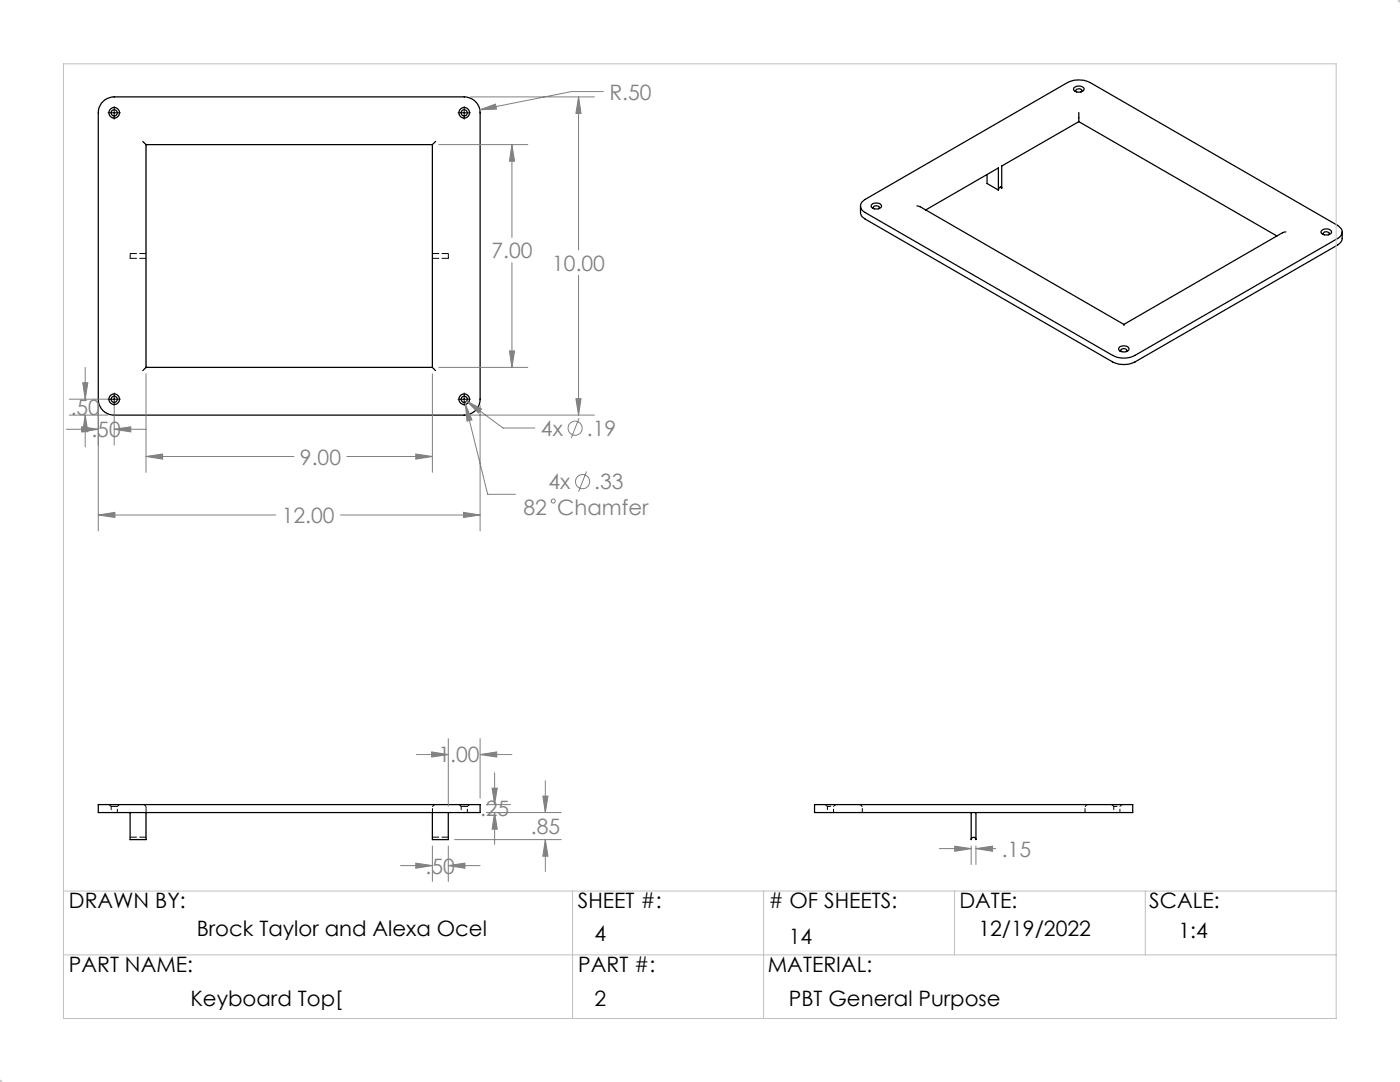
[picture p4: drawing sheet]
<svg xmlns="http://www.w3.org/2000/svg" width="279mm" height="216mm" viewBox="0 0 279 216" stroke-linecap="round" stroke-linejoin="round" font-family="sans-serif">
<g fill="none" stroke="#000" stroke-width=".25">
<path d="M214.4 17.5a1.29 1.29 0 0 1 2 .3 1.23 1.23 0 0 1-2.2 0zM214.9 18.3l-.2-.1a.61 .61 0 0 1 .5-.5 .61 .61 0 0 1 .7 .2v.3l-.2 .1M20.5 20.3a3.2 3.2 0 0 1 2.3-1h69.8a3.2 3.2 0 0 1 3.2 3.2v57.2a3.1 3.1 0 0 1-3.2 3.1h-69.8a3.1 3.1 0 0 1-3.2-3.1v-57.2a2.95 2.95 0 0 1 .9-2.2zM28.5 28.2l.6 .7M29.1 28.9v44.4M29.1 28.9h57.2M86.3 28.9v44.4M86.9 28.2l-.6 .7M197 34.8v1.8l2.2 1.3M199.2 37.9v-4.4l-14.5 8.4M199.6 37.4l.3 .1M199.9 37.5l-.2-.2-.3 .3-.2 .3"/>
<path d="M215.3 22.4v1.9M215.3 24.3l39.5 22.8M215.3 24.3l-15.4 8.8v4.4M171.7 41.1a2.55 2.55 0 0 0 .3 2.2l50 28.9a5 5 0 0 0 4.5 0l40.8-23.6a1.26 1.26 0 0 0 .6-1v-1.3M172 40.3l.6-.5 40.4-23.3a5.1 5.1 0 0 1 4.6 0l49.3 28.5a1.39 1.39 0 0 1 1 1.3 1.39 1.39 0 0 1-1 1.3l-40.4 23.3a5 5 0 0 1-4.5 0l-49.4-28.5a1.34 1.34 0 0 1-.6-2.1zM174 40.8a1.29 1.29 0 0 1 1.9 .3 1.2 1.2 0 0 1-2.1 0zM174.4 41.7l-.1-.1a.56 .56 0 0 1 .4-.6 .56 .56 0 0 1 .6 .2l.2 .2-.2 .3M183 41.1l.6 .1 40.7 23.5M256.6 46.3l-.6 .1-31.7 18.3M263.8 46a1.26 1.26 0 0 1 1.9 .3 1.23 1.23 0 0 1-2.1 0zM264.3 46.8l-.2-.1a.56 .56 0 0 1 .4-.5 .56 .56 0 0 1 .6 .2l.2 .2-.2 .2M29.1 73.3l-.6 .6"/>
<path d="M29.1 73.3h57.2M86.3 73.3l.6 .6M223.4 69.3a1.29 1.29 0 0 1 1.9 .3 1.17 1.17 0 0 1-2.1 0zM223.8 70.2l-.1-.1a.59 .59 0 0 1 .5-.6 .59 .59 0 0 1 .6 .3l-.1 .4M224.3 64.7v.2M19.6 160.5h76.2v1.6h-76.2zM26 162.1v5.4h3.1v-5.4M86.3 162.1v5.4h3.2v-5.4M162.6 160.5h63.5v1.6h-63.5zM193.8 162.1v5.4a.48 .48 0 0 1 .5-.4 .48 .48 0 0 1 .5 .4v-5.4"/>
<circle cx="22.8" cy="22.5" r="1.06"/>
<circle cx="22.8" cy="22.5" r=".62"/>
<circle cx="92.6" cy="22.5" r=".62"/>
<circle cx="92.6" cy="22.5" r="1.06"/>
<circle cx="22.8" cy="79.7" r=".62"/>
<circle cx="22.8" cy="79.7" r="1.06"/>
<circle cx="92.6" cy="79.7" r="1.06"/>
<circle cx="92.6" cy="79.7" r=".62"/>
</g>
<g fill="none" stroke="#000" stroke-width=".2" stroke-dasharray="1.3 .6">
<path d="M26 50.6h3.2M29.2 51.5h-3.2M86.3 51.5h3.2M89.5 50.6h-3.2M21.8 160.5l.4 .4M22.2 160.9h.6M22.8 160.9h.6M23.4 160.9l.5-.4M29.2 167h-3.2M89.5 167h-3.2M91.6 160.5l.4 .4M92 160.9h.7"/>
<path d="M92.7 160.9h.6M93.3 160.9l.4-.4M164.7 160.5l.4 .4M166.4 160.9l.4-.4M221.8 160.5l.5 .4M223.5 160.9l.4-.4"/>
</g>
<path d="M26 51.5v-.9M89.5 51.5v-.9M29.2 161.2a.63 .63 0 0 0-.7-.7M29.2 162.1v-.9M86.3 162.1v-.9M86.9 160.5a.63 .63 0 0 0-.6 .7M171.5 160.5a.63 .63 0 0 1 .6 .7M172.1 162.1v-.9M216.5 162.1v-.9M217.2 160.5a.63 .63 0 0 0-.7 .7" fill="none" stroke="#000" stroke-width=".2" stroke-dasharray="1.3 .6" stroke-dashoffset=".5"/>
<path d="M22.2 160.9v1.2M23.4 162.1v-1.2M92 160.9v1.2M93.3 162.1v-1.2M165.1 160.9h1.3M165.1 160.9v1.2M166.4 162.1v-1.2M222.3 160.9h1.2M222.3 160.9v1.2M223.5 162.1v-1.2" fill="none" stroke="#000" stroke-width=".2" stroke-dasharray="1.3 .6" stroke-dashoffset=".6"/>
<g fill="none" stroke="#808080" stroke-width=".2">
<path d="M93.9 19.3h24.7M115.5 19.3l.5 3.3h-1.1zM115.5 19.3v30.6M120.4 18.3h-6.3l-18.4 3.6M87.6 28.9h17.7M95.7 21.9l3.2-1.1 .2 1zM102.2 28.9l.5 3.3h-1zM102.2 28.9v18.5M102.2 52.4v20.9M115.5 54.9v27.9M13.8 79.7h7.7M16.5 76.4h1l-.5 3.3z"/>
<path d="M17 73.3v6.4M29.1 74.6v19.7M86.3 74.6v19.7M87.6 73.3h17.7M101.7 70h1l-.5 3.3zM114.9 79.6h1.1l-.5 3.2zM13.3 85.7h6.3M13.8 82.8h7.7M16.3 85.2l3.3 .5-3.3 .5zM17 82.8l.5 3.3h-1zM17 82.8v6.4M19.6 80.9v25"/>
<path d="M22.8 85.7l3.3-.5v1zM22.8 80.9v7.9M22.8 85.7h6.3M29.1 91.1l3.4-.5v1zM29.1 91.1h29.6M69.2 91.1h17.1M83 90.6l3.3 .5-3.3 .5zM92.9 80.7l1.3 3.1-1 .2zM92.9 80.7l4.4 17.9h5.6M93.1 80l3 1.6-.6 .8zM93.1 80l7.3 5.4h6.4M93.9 82.8h24.7"/>
<path d="M95.8 80.9v25M115.6 83.4l-1.6 4.1M117.1 94.1l-1.6 4M19.6 102.8l3.3-.6v1.1zM19.6 102.8h35.4M67.9 102.8h27.9M92.5 102.2l3.3 .6-3.3 .5zM83.1 150.6h6.4M86.1 150l3.4 .6-3.4 .5zM89.5 147.4v13.5M95.8 150.6l3.3-.6v1.1zM95.8 147.4v11.9"/>
<path d="M95.8 150.6h6.4M98.2 157.3h1l-.5 3.2zM98.7 154.2v6.3M108.3 158.9h1.1l-.6 3.2zM108.8 155.8v6.3M79.9 172.7h6.4M83 172.2l3.3 .5-3.3 .5zM86.3 168.8v7.1M89.5 172.7l3.3-.5v1zM89.5 168.8v7.1M89.5 172.7h6.3M90.7 167.5h21.3"/>
<path d="M97.1 162.1h14.9M97.1 160.5h4.8M98.7 162.1l.5 3.4h-1zM98.7 162.1v6.4M108.8 167.5l.6 3.4h-1.1zM108.8 167.5v6.4M187.5 169.3h6.3M190.5 168.8l3.3 .5-3.3 .6zM193.8 168.8v3.7M194.8 169.3l3.3-.5v1.1zM194.8 168.8v3.7M194.8 169.3h3.9"/>
<circle cx="110.4" cy="100" r=".39"/>
<circle cx="114.8" cy="85.5" r="1.41"/>
<circle cx="116.3" cy="96.1" r="1.41"/>
</g>
<g fill="none" stroke="#c0c0c0" stroke-width=".2">
<path d="M279.3 0l.1 .1M279.4 -.1v.6M279.4 0l-.4 .4M12.7 12.7h254v190.5h-254zM278.9 0h.5M12.7 177.8h254M114.3 177.8v25.4M152.4 177.8v25.4M190.5 177.8v12.7M228.6 177.8v12.7M12.7 190.5h254M-.1 215.9h.6"/>
<path d="M0 215.8l.1 .1M0 215.4v.5M.4 215.5l-.4 .4"/>
</g>
<path d="M21.6 22.5h2.4M22.8 21.3v2.5M91.4 22.5h2.5M92.6 21.3v2.5M21.6 79.7h2.4M22.8 78.4v2.5M91.4 79.7h2.5M92.6 78.4v2.5" fill="none" stroke="#000" stroke-width=".2"/>
<path d="M98.7 162.1l.5 3.4h-1zM98.2 157.3h1l-.5 3.2zM108.8 167.5l.6 3.4h-1.1zM108.3 158.9h1.1l-.6 3.2zM83 172.2l3.3 .5-3.3 .5zM89.5 172.7l3.3-.5v1zM86.1 150l3.4 .6-3.4 .5zM95.8 150.6l3.3-.6v1.1zM190.5 168.8l3.3 .5-3.3 .6zM194.8 169.3l3.3-.5v1.1zM92.9 80.7l.3 3.3 1-.2zM93.1 80l2.4 2.4 .6-.8zM101.7 70h1l-.5 3.3zM102.2 28.9l.5 3.3h-1zM29.1 91.1l3.4-.5v1zM83 90.6l3.3 .5-3.3 .5zM16.5 76.4h1l-.5 3.3zM17 82.8l.5 3.3h-1zM22.8 85.7l3.3-.5v1zM16.3 85.2l3.3 .5-3.3 .5zM114.9 79.6h1.1l-.5 3.2zM115.5 19.3l.5 3.3h-1.1zM92.5 102.2l3.3 .6-3.3 .5zM19.6 102.8l3.3-.6v1.1zM95.7 21.9l3.4-.1-.2-1z" fill="#808080"/>
<g font-size="4.2" fill="#808080">
<text x="121.6" y="19.9">R.50</text>
<text x="98.1" y="51.5">7.00</text>
<text x="110.2" y="54">10.00</text>
<text x="14.1" y="82.9">.50</text>
<text x="18.2" y="87.3">.50</text>
<text x="108" y="87">4x</text>
<text x="117.1" y="87">.19</text>
<text x="59.9" y="92.7">9.00</text>
<text x="109.4" y="97.6">4x</text>
<text x="118.6" y="97.6">.33</text>
<text x="56.2" y="104.3">12.00</text>
<text x="104.5" y="102.7">82 Chamfer</text>
<text x="87.5" y="152.1">1.00</text>
<text x="95.8" y="162.8">.25</text>
<text x="105.9" y="166.4">.85</text>
<text x="199.9" y="170.9">.15</text>
<text x="84.9" y="174.3">.50</text>
</g>
<g font-size="4.2">
<text x="13.8" y="181.2">DRAWN BY:</text>
<text x="115.3" y="181.2">SHEET #:</text>
<text x="153.4" y="181.2"># OF SHEETS:</text>
<text x="191.5" y="181.2">DATE:</text>
<text x="229.4" y="181.2">SCALE:</text>
<text x="39.3" y="186.8">Brock Taylor and Alexa Ocel</text>
<text x="118.7" y="187.7">4</text>
<text x="157.4" y="188.4">14</text>
<text x="195.3" y="186.8">12/19/2022</text>
<text x="235.2" y="187.3">1:4</text>
<text x="13.8" y="193.9">PART NAME:</text>
<text x="115.4" y="193.9">PART #:</text>
<text x="153.2" y="193.9">MATERIAL:</text>
<text x="38" y="200.7">Keyboard Top[</text>
<text x="118.7" y="200.7">2</text>
<text x="157.4" y="200.8">PBT General Purpose</text>
</g>
</svg>
